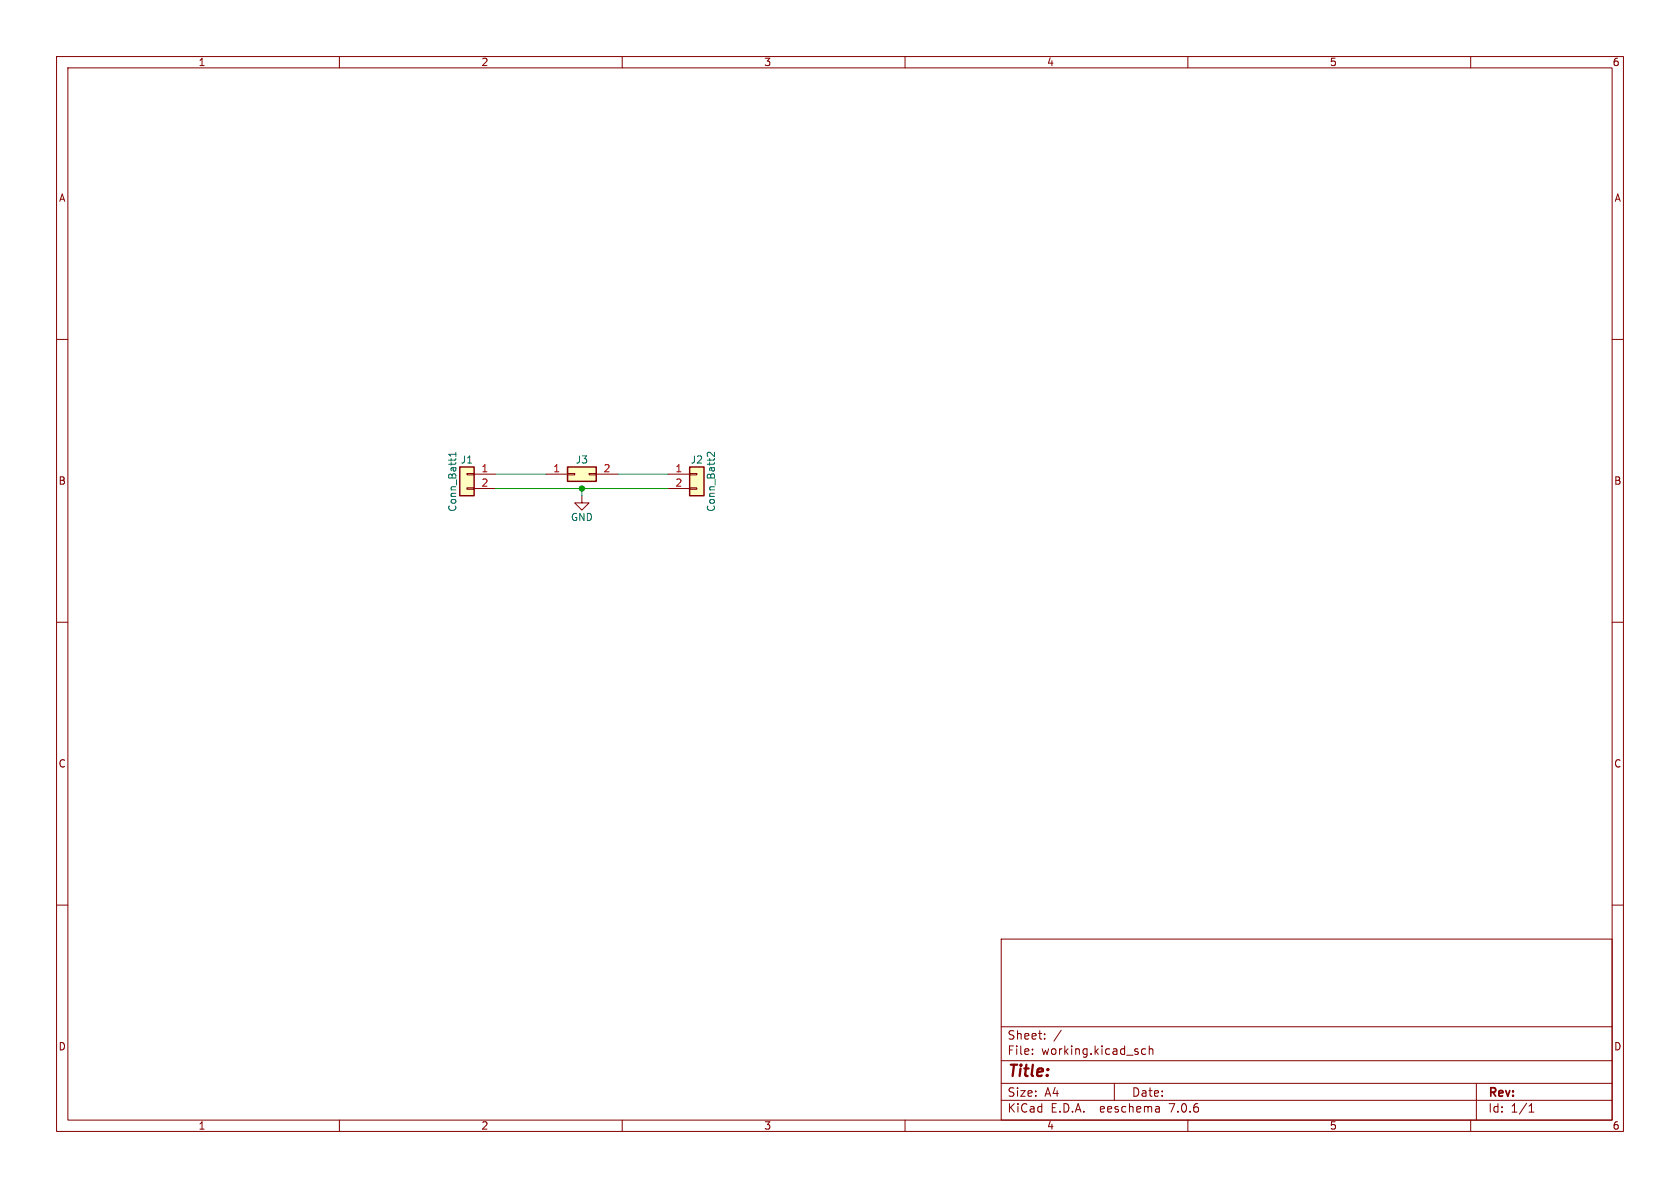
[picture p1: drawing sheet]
(kicad_sch (version 20230121) (generator eeschema)

 (paper "A4")

 (lib_symbols
  (symbol "Connector_Generic:Conn_01x02" (pin_names (offset 1.016) hide) (in_bom yes) (on_board yes)
   (property "Reference" "J" (at 0 2.54 0) (effects (font (size 1.27 1.27))))
   (property "Value" "Conn_01x02" (at 0 -5.08 0) (effects (font (size 1.27 1.27))))
   (property "Footprint" "" (at 0 0 0) (effects (font (size 1.27 1.27)) hide))
   (property "Datasheet" "~" (at 0 0 0) (effects (font (size 1.27 1.27)) hide))
   (symbol "Conn_01x02_1_1"
    (rectangle (start -1.27 -2.413) (end 0 -2.667) (stroke (width 0.1524) (type default)) (fill (type none)))
    (rectangle (start -1.27 0.127) (end 0 -0.127) (stroke (width 0.1524) (type default)) (fill (type none)))
    (rectangle (start -1.27 1.27) (end 1.27 -3.81) (stroke (width 0.254) (type default)) (fill (type background)))
    (pin passive line (at -5.08 0 0) (length 3.81) (name "Pin_1" (effects (font (size 1.27 1.27)))) (number "1" (effects (font (size 1.27 1.27)))))
    (pin passive line (at -5.08 -2.54 0) (length 3.81) (name "Pin_2" (effects (font (size 1.27 1.27)))) (number "2" (effects (font (size 1.27 1.27)))))))
  (symbol "Connector_Generic:Conn_02x01" (pin_names (offset 1.016) hide) (in_bom yes) (on_board yes)
   (property "Reference" "J" (at 1.27 2.54 0) (effects (font (size 1.27 1.27))))
   (property "Value" "Conn_02x01" (at 1.27 -2.54 0) (effects (font (size 1.27 1.27))))
   (property "Footprint" "" (at 0 0 0) (effects (font (size 1.27 1.27)) hide))
   (property "Datasheet" "~" (at 0 0 0) (effects (font (size 1.27 1.27)) hide))
   (symbol "Conn_02x01_1_1"
    (rectangle (start -1.27 0.127) (end 0 -0.127) (stroke (width 0.1524) (type default)) (fill (type none)))
    (rectangle (start -1.27 1.27) (end 3.81 -1.27) (stroke (width 0.254) (type default)) (fill (type background)))
    (rectangle (start 3.81 0.127) (end 2.54 -0.127) (stroke (width 0.1524) (type default)) (fill (type none)))
    (pin passive line (at -5.08 0 0) (length 3.81) (name "Pin_1" (effects (font (size 1.27 1.27)))) (number "1" (effects (font (size 1.27 1.27)))))
    (pin passive line (at 7.62 0 180) (length 3.81) (name "Pin_2" (effects (font (size 1.27 1.27)))) (number "2" (effects (font (size 1.27 1.27)))))))
  (symbol "power:GND" (power) (pin_names (offset 0)) (in_bom yes) (on_board yes)
   (property "Reference" "#PWR" (at 0 -6.35 0) (effects (font (size 1.27 1.27)) hide))
   (property "Value" "GND" (at 0 -3.81 0) (effects (font (size 1.27 1.27))))
   (property "Footprint" "" (at 0 0 0) (effects (font (size 1.27 1.27)) hide))
   (property "Datasheet" "" (at 0 0 0) (effects (font (size 1.27 1.27)) hide))
   (symbol "GND_0_1"
    (polyline (pts (xy 0 0) (xy 0 -1.27) (xy 1.27 -1.27) (xy 0 -2.54) (xy -1.27 -1.27) (xy 0 -1.27)) (stroke (width 0) (type default)) (fill (type none))))
   (symbol "GND_1_1"
    (pin power_in line (at 0 0 270) (length 0) hide (name "GND" (effects (font (size 1.27 1.27)))) (number "1" (effects (font (size 1.27 1.27))))))))

 (junction (at 102.87 86.36) (diameter 0) (color 0 0 0 0))

 (wire (pts (xy 87.63 86.36) (xy 102.87 86.36)) (stroke (width 0) (type solid)))
 (wire (pts (xy 87.63 83.82) (xy 96.52 83.82)) (stroke (width 0) (type default)))
 (wire (pts (xy 109.22 83.82) (xy 118.11 83.82)) (stroke (width 0) (type default)))
 (wire (pts (xy 102.87 86.36) (xy 102.87 87.63)) (stroke (width 0) (type default)))
 (wire (pts (xy 102.87 86.36) (xy 118.11 86.36)) (stroke (width 0) (type solid)))

 (symbol (lib_id "Connector_Generic:Conn_01x02") (at 82.55 83.82 0) (mirror y) (unit 1) (in_bom yes) (on_board yes) (dnp no)
  (property "Reference" "J1" (at 82.55 81.28 0) (effects (font (size 1.27 1.27))))
  (property "Value" "Conn_Batt1" (at 80.01 85.09 90) (effects (font (size 1.27 1.27))))
  (property "Footprint" "Connector_JST:JST_PH_S2B-PH-SM4-TB_1x02-1MP_P2.00mm_Horizontal" (at 82.55 83.82 0) (effects (font (size 1.27 1.27)) hide))
  (property "Datasheet" "~" (at 82.55 83.82 0) (effects (font (size 1.27 1.27)) hide))
  (property "LCSC" "C47647" (at 82.55 83.82 0) (effects (font (size 1.27 1.27)) hide)) (pin "1") (pin "2"))

 (symbol (lib_id "Connector_Generic:Conn_02x01") (at 101.6 83.82 0) (unit 1) (in_bom yes) (on_board yes) (dnp no)
  (property "Reference" "J3" (at 102.87 81.28 0) (effects (font (size 1.27 1.27))))
  (property "Value" "Conn_Jumper" (at 102.87 87.63 0) (effects (font (size 1.27 1.27)) hide))
  (property "Footprint" "Connector_PinHeader_2.54mm:PinHeader_1x02_P2.54mm_Vertical" (at 101.6 83.82 0) (effects (font (size 1.27 1.27)) hide))
  (property "Datasheet" "~" (at 101.6 83.82 0) (effects (font (size 1.27 1.27)) hide)) (pin "1") (pin "2"))

 (symbol (lib_id "power:GND") (at 102.87 87.63 0) (unit 1) (in_bom yes) (on_board yes) (dnp no)
  (property "Reference" "#PWR02" (at 102.87 93.98 0) (effects (font (size 1.27 1.27)) hide))
  (property "Value" "GND" (at 102.87 91.44 0) (effects (font (size 1.27 1.27))))
  (property "Footprint" "" (at 102.87 87.63 0) (effects (font (size 1.27 1.27)) hide))
  (property "Datasheet" "" (at 102.87 87.63 0) (effects (font (size 1.27 1.27)) hide)) (pin "1"))

 (symbol (lib_id "Connector_Generic:Conn_01x02") (at 123.19 83.82 0) (unit 1) (in_bom yes) (on_board yes) (dnp no)
  (property "Reference" "J2" (at 123.19 81.28 0) (effects (font (size 1.27 1.27))))
  (property "Value" "Conn_Batt2" (at 125.73 85.09 90) (effects (font (size 1.27 1.27))))
  (property "Footprint" "Connector_JST:JST_PH_S2B-PH-SM4-TB_1x02-1MP_P2.00mm_Horizontal" (at 123.19 83.82 0) (effects (font (size 1.27 1.27)) hide))
  (property "Datasheet" "~" (at 123.19 83.82 0) (effects (font (size 1.27 1.27)) hide))
  (property "LCSC" "C47647" (at 123.19 83.82 0) (effects (font (size 1.27 1.27)) hide)) (pin "1") (pin "2"))

 (sheet_instances (path "" (page "1"))))
